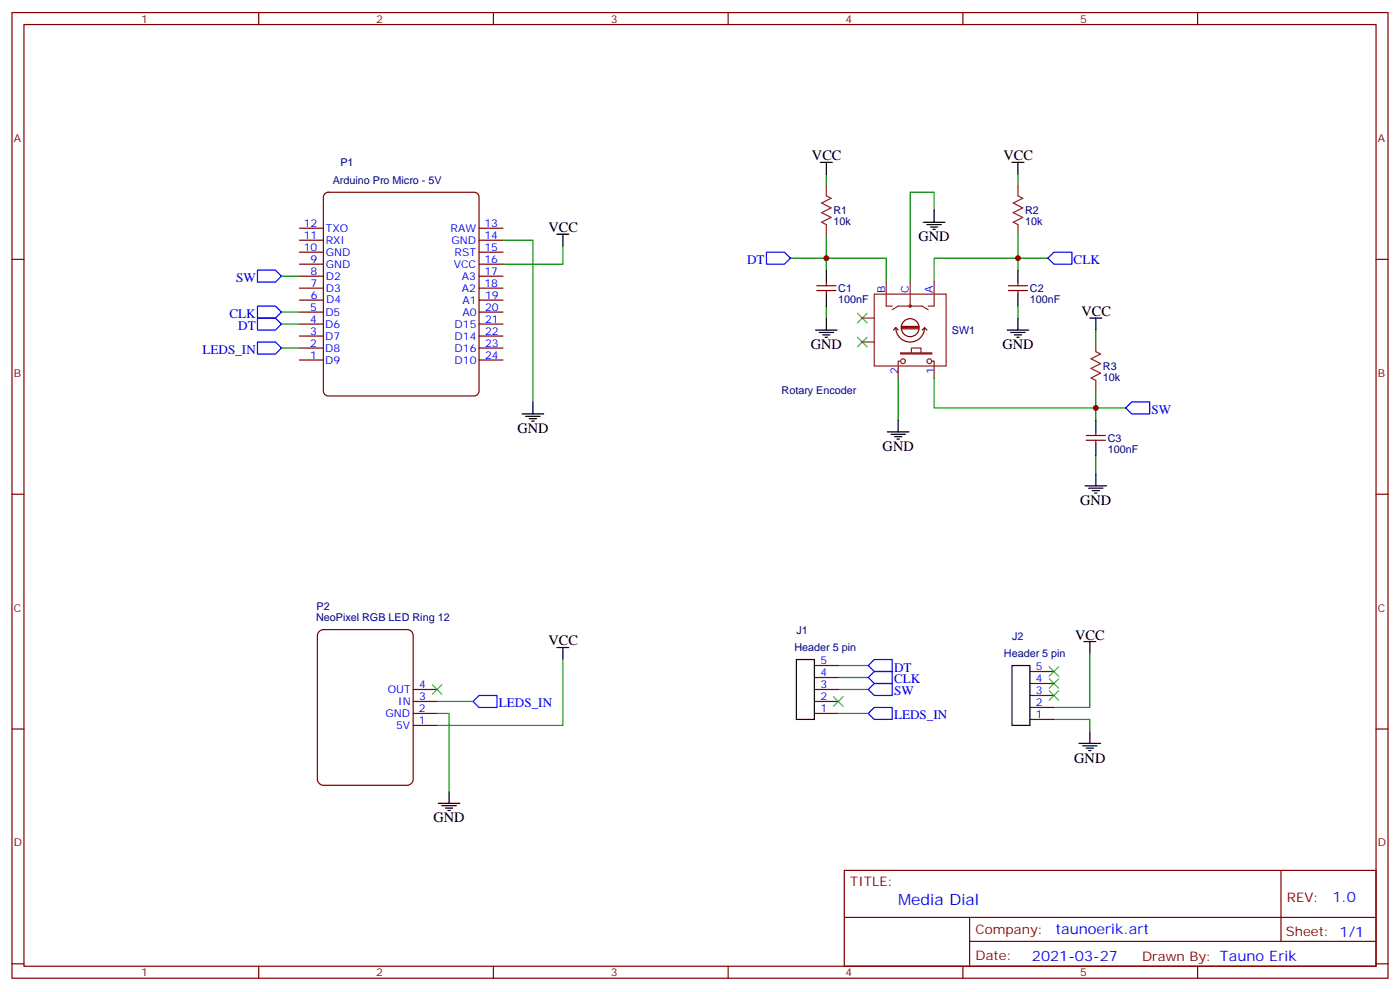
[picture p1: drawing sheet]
<svg xmlns="http://www.w3.org/2000/svg" width="412mm" height="292mm" viewBox="0 0 412 292" stroke-linecap="round" stroke-linejoin="round" font-family="sans-serif">
<g fill="none" stroke="#870000" stroke-width=".35">
<path d="M3.5 3.7h405.4v284.3h-405.4zM7.1 7.2h398.2v277.3h-398.2zM76.2 3.7v3.5M145.3 3.7v3.5M214.5 3.7v3.5M283.6 3.7v3.5M352.8 3.7v3.5M3.5 76.4h3.6M405.3 76.4h3.6M240.6 84.1h5.6M240.6 85.5h5.6M243.4 83.1v1"/>
<path d="M243.4 85.5v1.1M297 84.1h5.7M297 85.5h5.7M299.9 83.1v1M299.9 85.5v1.1M320 128.2h5.6M320 129.6h5.6M322.8 127.2v1M322.8 129.6v1.1M3.5 145.5h3.6M405.3 145.5h3.6M239.9 199.5h7"/>
<path d="M239.9 196h7M303.4 197.7h7M3.5 214.7h3.6M239.9 210.1h7M239.9 206.6h7M239.9 203h7M303.4 211.8h7M303.4 208.3h7M303.4 204.8h7M303.4 201.3h7M405.3 214.7h3.6M248.7 256.3h156.6v28.2h-156.6z"/>
<path d="M377.3 256.3v20.9M248.7 270.1h156.5M285.6 277.2h119.6M285.6 270.1v14.2M3.5 283.8h3.6M76.2 284.5v3.5M145.3 284.5v3.5M214.5 284.5v3.5M283.6 284.5v3.5M352.8 284.5v3.5M405.3 283.8h3.6"/>
</g>
<g fill="none" stroke="#000" stroke-width=".35">
<path d="M241.7 47.8h3.5M243.4 47.8v3.5M298.1 47.8h3.5M299.9 47.8v3.5M243.4 79.6v3.5M272 65.4h6.3M273 66.1h4.3M274.1 66.9h2.1M274.8 67.6h.7M275.2 61.9v3.5M299.9 79.6v3.5M240.2 97.2h6.4"/>
<path d="M241.3 97.9h4.2M242.4 98.6h2.1M243.1 99.3h.7M243.4 86.6v3.5M243.4 93.7v3.5M296.7 97.2h6.3M297.7 97.9h4.3M298.8 98.6h2.1M299.5 99.3h.7M299.9 86.6v3.5M299.9 93.7v3.5M321 93.7h3.6"/>
<path d="M322.8 93.7v3.5M261.4 127.2h6.4M262.5 127.9h4.2M263.5 128.6h2.1M264.2 129.3h.7M264.6 123.6v3.6M322.8 123.6v3.6M322.8 130.7v3.5M322.8 139.5v3.6M319.6 143.1h6.4M320.7 143.8h4.2M321.7 144.5h2.1"/>
<path d="M322.4 145.2h.7M234.6 194.2h5.3v17.6h-5.3zM298.1 196h5.3v17.6h-5.3zM319.3 188.9h3.5M321 188.9v3.5M317.9 218.9h6.3M318.9 219.6h4.2M321 215.4v3.5M320 220.3h2.1M320.7 221h.7"/>
</g>
<g fill="none" stroke="#008700" stroke-width=".35">
<path d="M243.4 51.3v3.6M299.9 51.3v3.6M232.8 76h10.6v3.6M243.4 69v7h17.7v7.1M275.2 61.9v-5.3h-7.1v26.5M299.9 69v7h-24.7v7.1M308.7 76h-8.8v3.6M243.4 90.1v3.6M299.9 90.1v3.6M322.8 97.2v3.5M264.6 111.3v12.3M275.2 111.3v8.8h47.6v-5.3"/>
<path d="M322.8 134.2v5.3M331.6 120.1h-8.8v3.5M246.9 199.5h8.9M246.9 196h8.9M321 192.4v15.9h-10.6M246.9 203h8.9M310.4 211.8h10.6v3.6"/>
</g>
<path d="M225.8 74.3h5.3l1.7 1.7-1.7 1.8h-5.3zM310.4 74.3h5.3v3.5h-5.3l-1.7-1.8zM333.4 118.4h5.3v3.5h-5.3l-1.8-1.8zM255.8 196l1.7-1.8h5.3v3.5h-5.3zM257.5 197.7h5.3v3.6h-5.3l-1.7-1.8zM255.8 203l1.7-1.7h5.3v3.5h-5.3z" fill="none" stroke="#00f" stroke-width=".35"/>
<path d="M252.6 99.3l2.8 2.8M252.6 92.3l2.8 2.8M255.4 99.3l-2.8 2.8M255.4 92.3l-2.8 2.8" fill="none" stroke="#3c3" stroke-width=".35"/>
<g fill="none" stroke="#8c2424" stroke-width=".35">
<path d="M243.4 54.9v2.8l1.4 .7-2.8 1.4 2.8 1.4-2.8 1.4 2.8 1.4-2.8 1.4 1.4 .7v2.9M299.9 54.9v2.8l1.4 .7-2.9 1.4 2.9 1.4-2.9 1.4 2.9 1.4-2.9 1.4 1.5 .7v2.9M254 93.7h3.5M257.5 86.6h21.2v21.2h-21.2zM261.1 83.1v7h1.7M262.8 91.2l1.8-1.1h7l1.8 1.1M268.1 83.1v7M275.2 83.1v7h-1.8M254 100.7h3.5M265.3 103.9h9.2v.3h-9.2zM265.3 106.4h-.7v4.9M268.5 103.9v-1.4h2.8v1.4"/>
<path d="M274.5 106.4h.7v4.9M322.8 100.7v2.8l1.4 .7-2.8 1.5 2.8 1.4-2.8 1.4 2.8 1.4-2.8 1.4 1.4 .7v2.8"/>
<circle cx="268.1" cy="90.1" r=".35"/>
<circle cx="266" cy="106.4" r=".71"/>
<circle cx="273.8" cy="106.4" r=".71"/>
</g>
<path d="M263.9 96.5a4.2 4.2 0 0 0 4.2 4.2 4.2 4.2 0 0 0 4.2-4.2M263.9 96.5l-.7 .7M263.9 96.5l.7 .7M265.6 96.1h5M265.6 96.5h5M265.6 96.8h5M268 99.1a2.65 2.65 0 0 1-2.2-3.8 2.65 2.65 0 0 1 4.4-.4 2.65 2.65 0 0 1-1.5 4.2h-.6M272.3 96.5l-.7 .7M272.3 96.5l.7 .7" fill="none" stroke="#850000" stroke-width=".35"/>
<path d="M95.6 57.2l1.1-.6h43a1.41 1.41 0 0 1 1.4 1.4v57.2a1.51 1.51 0 0 1-1.4 1.4h-43a1.51 1.51 0 0 1-1.5-1.4v-57.2z" fill="#fff" stroke="#800000" stroke-width=".35"/>
<g fill="none" stroke="#870000" stroke-width=".35">
<path d="M88.2 77.8h7M88.2 74.3h7M88.2 70.7h7M88.2 67.2h7M141.1 77.8h7.1M141.1 74.3h7.1M141.1 70.7h7.1M141.1 67.2h7.1M88.2 99h7M88.2 95.4h7M88.2 91.9h7M88.2 88.4h7"/>
<path d="M88.2 84.8h7M88.2 81.3h7M141.1 99h7.1M141.1 95.4h7.1M141.1 91.9h7.1M141.1 88.4h7.1M141.1 84.8h7.1M141.1 81.3h7.1M88.2 106h7M88.2 102.5h7M141.1 106h7.1M141.1 102.5h7.1"/>
<path d="M94.1 185.9l1.1-.5h24.7a1.76 1.76 0 0 1 1.8 1.7v42.4a1.89 1.89 0 0 1-1.8 1.7h-24.7a1.89 1.89 0 0 1-1.7-1.7v-42.4zM121.7 213.6h7.1M121.7 210.1h7.1M121.7 206.6h7.1M121.7 203h7.1"/>
</g>
<g fill="none" stroke="#000" stroke-width=".35">
<path d="M164 69h3.6M165.8 69v3.5M157 118.4v3.5M153.8 121.9h6.4M154.9 122.6h4.2M155.9 123.3h2.1M156.6 124h.7M164 190.7h3.6M165.8 190.7v3.5M129.1 236.5h6.4M130.2 237.2h4.2M131.2 237.9h2.1"/>
<path d="M131.9 238.7h.7M132.3 233v3.5"/>
</g>
<path d="M148.2 70.7h8.8v47.7M165.8 72.5v5.3h-17.6M82.9 81.3h5.3M82.9 91.9h5.3M82.9 95.4h5.3M82.9 102.5h5.3M165.8 194.2v19.4h-37M128.8 210.1h3.5v22.9M128.8 206.6h10.5M246.9 210.1h8.9" fill="none" stroke="#008700" stroke-width=".35"/>
<path d="M75.8 79.6h5.3l1.8 1.7-1.8 1.8h-5.3zM75.8 90.1h5.3l1.8 1.8-1.8 1.8h-5.3zM75.8 93.7h5.3l1.8 1.7-1.8 1.8h-5.3zM75.8 100.7h5.3l1.8 1.8-1.8 1.7h-5.3zM141.1 204.8h5.3v3.5h-5.3l-1.8-1.7zM257.5 208.3h5.3v3.5h-5.3l-1.7-1.7z" fill="none" stroke="#00f" stroke-width=".35"/>
<path d="M309 199.8l2.9 2.9M309 196.3l2.9 2.8M311.9 199.8l-2.9 2.9M311.9 196.3l-2.9 2.8M127.4 201.6l2.8 2.8M130.2 201.6l-2.8 2.8M245.5 205.1l2.9 2.9M248.4 205.1l-2.9 2.9M309 203.4l2.9 2.8M311.9 203.4l-2.9 2.8" fill="none" stroke="#3c3" stroke-width=".35"/>
<g fill="#c00">
<circle cx="322.8" cy="120.1" r=".88"/>
<circle cx="243.4" cy="76" r=".88"/>
<circle cx="299.9" cy="76" r=".88"/>
</g>
<text font-size="4.6" fill="#00f" x="264.6" y="266.5">Media Dial</text>
<g font-size="4.2">
<text x="239.2" y="47.1">VCC</text>
<text x="295.6" y="47.1">VCC</text>
<text x="161.6" y="68.3">VCC</text>
<text x="270.6" y="71.1">GND</text>
<text x="318.6" y="93">VCC</text>
<text x="238.8" y="102.8">GND</text>
<text x="295.3" y="102.8">GND</text>
<text x="152.4" y="127.5">GND</text>
<text x="260" y="132.8">GND</text>
<text x="318.2" y="148.7">GND</text>
<text x="161.6" y="190">VCC</text>
<text x="316.7" y="188.5">VCC</text>
<text x="316.4" y="224.5">GND</text>
<text x="127.7" y="242.2">GND</text>
</g>
<g font-size="4.2" fill="#00f">
<text x="392.5" y="265.6">1.0</text>
<text x="310.9" y="275.1">taunoerik.art</text>
<text x="304" y="282.9">2021-03-27</text>
</g>
<g font-size="3.9" fill="#00f">
<text x="220.1" y="77.8">DT</text>
<text x="316.3" y="77.8">CLK</text>
<text x="69.5" y="83.1">SW</text>
<text x="67.6" y="93.7">CLK</text>
<text x="70.2" y="97.2">DT</text>
<text x="59.6" y="104.2">LEDS_IN</text>
<text x="339.2" y="121.9">SW</text>
<text x="263.3" y="197.7">DT</text>
<text x="263.3" y="201.3">CLK</text>
<text x="146.9" y="208.3">LEDS_IN</text>
<text x="263.3" y="204.8">SW</text>
<text x="263.3" y="211.8">LEDS_IN</text>
</g>
<g font-size="3.9" fill="#800">
<text x="250.5" y="260.9">TITLE:</text>
<text x="379.1" y="265.6">REV:</text>
<text x="287.4" y="275.1">Company:</text>
<text x="378.7" y="275.7">Sheet: 1/1</text>
<text x="287.4" y="282.8">Date:</text>
<text x="336.4" y="282.8">Drawn By: Tauno Erik</text>
</g>
<g font-size="3.2" fill="#800">
<text x="41.6" y="6.7">1</text>
<text x="110.8" y="6.7">2</text>
<text x="179.9" y="6.7">3</text>
<text x="249.1" y="6.7">4</text>
<text x="318.2" y="6.7">5</text>
<text x="4.1" y="41.8">A</text>
<text x="405.9" y="41.8">A</text>
<text x="4.1" y="110.9">B</text>
<text x="405.9" y="110.9">B</text>
<text x="4.1" y="180.1">C</text>
<text x="405.9" y="180.1">C</text>
<text x="4.1" y="249.2">D</text>
<text x="405.9" y="249.2">D</text>
<text x="41.6" y="287.5">1</text>
<text x="110.8" y="287.5">2</text>
<text x="179.9" y="287.5">3</text>
<text x="249.1" y="287.5">4</text>
<text x="318.2" y="287.5">5</text>
</g>
<g font-size="3.2" fill="#000080">
<text x="100.3" y="48.9">P1</text>
<text x="98" y="54.2">Arduino Pro Micro - 5V</text>
<text x="245.5" y="63">R1</text>
<text x="302" y="63">R2</text>
<text x="245.5" y="66.3">10k</text>
<text x="302" y="66.3">10k</text>
<text x="246.9" y="89.2">100nF</text>
<text x="246.9" y="86">C1</text>
<text x="303.4" y="89.2">100nF</text>
<text x="303.4" y="86">C2</text>
<text x="280.4" y="98.3">SW1</text>
<text x="324.9" y="112.1">10k</text>
<text x="324.9" y="108.9">R3</text>
<text x="230.2" y="116.1">Rotary Encoder</text>
<text x="326.3" y="130.1">C3</text>
<text x="326.3" y="133.3">100nF</text>
<text x="93.2" y="179.5">P2</text>
<text x="93.1" y="183">NeoPixel RGB LED Ring 12</text>
<text x="234" y="191.8">Header 5 pin</text>
<text x="234.6" y="186.5">J1</text>
<text x="298.1" y="188.3">J2</text>
<text x="295.7" y="193.6">Header 5 pin</text>
</g>
<g font-size="3.2" fill="#00f">
<text x="89.5" y="70.4">11</text>
<text x="89.5" y="66.9">12</text>
<text x="96" y="71.8">RXI</text>
<text x="96" y="68.3">TXO</text>
<text x="132.7" y="68.2">RAW</text>
<text x="133" y="71.8">GND</text>
<text x="142.7" y="66.8">13</text>
<text x="142.7" y="70.3">14</text>
<text x="89.5" y="73.9">10</text>
<text x="91.5" y="77.4">9</text>
<text x="96" y="75.3">GND</text>
<text x="133.9" y="75.3">RST</text>
<text x="142.7" y="73.9">15</text>
<text x="142.7" y="77.4">16</text>
<text x="91.5" y="81">8</text>
<text x="96" y="82.4">D2</text>
<text x="96" y="78.8">GND</text>
<text x="133.6" y="78.8">VCC</text>
<text x="136.1" y="82.3">A3</text>
<text x="142.7" y="80.9">17</text>
<text x="91.5" y="84.5">7</text>
<text x="91.6" y="87.9">6</text>
<text x="96" y="85.9">D3</text>
<text x="96.1" y="89.4">D4</text>
<text x="136.1" y="85.9">A2</text>
<text x="136.2" y="89.4">A1</text>
<text x="142.7" y="84.5">18</text>
<text x="142.9" y="88">19</text>
<text x="260.7" y="86.3" transform="rotate(-90 260.7 86.3)">B</text>
<text x="267.8" y="86.3" transform="rotate(-90 267.8 86.3)">C</text>
<text x="274.8" y="86.3" transform="rotate(-90 274.8 86.3)">A</text>
<text x="91.3" y="95.1">4</text>
<text x="91.3" y="91.6">5</text>
<text x="95.8" y="93">D5</text>
<text x="136.2" y="93">A0</text>
<text x="142.9" y="91.5">20</text>
<text x="142.9" y="95.1">21</text>
<text x="91.3" y="98.6">3</text>
<text x="95.8" y="100">D7</text>
<text x="95.8" y="96.5">D6</text>
<text x="133.9" y="96.5">D15</text>
<text x="133.9" y="100">D14</text>
<text x="142.9" y="98.6">22</text>
<text x="91.3" y="105.6">1</text>
<text x="91.3" y="102.1">2</text>
<text x="95.8" y="107">D9</text>
<text x="95.8" y="103.5">D8</text>
<text x="133.9" y="103.5">D16</text>
<text x="133.9" y="107.1">D10</text>
<text x="142.9" y="102.1">23</text>
<text x="142.9" y="105.7">24</text>
<text x="264.6" y="110.1" transform="rotate(-90 264.6 110.1)">2</text>
<text x="275.2" y="110.1" transform="rotate(-90 275.2 110.1)">1</text>
<text x="241.7" y="195.6">5</text>
<text x="305.2" y="197.4">5</text>
<text x="123.5" y="202.7">4</text>
<text x="241.7" y="202.7">3</text>
<text x="241.7" y="199.1">4</text>
<text x="305.2" y="200.9">4</text>
<text x="114.2" y="204.1">OUT</text>
<text x="117.3" y="207.6">IN</text>
<text x="123.3" y="209.7">2</text>
<text x="123.5" y="206.2">3</text>
<text x="241.7" y="209.7">1</text>
<text x="241.7" y="206.2">2</text>
<text x="305.2" y="208">2</text>
<text x="305.2" y="204.4">3</text>
<text x="113.6" y="211.1">GND</text>
<text x="116.7" y="214.7">5V</text>
<text x="123.3" y="213.2">1</text>
<text x="305.2" y="211.5">1</text>
</g>
</svg>
